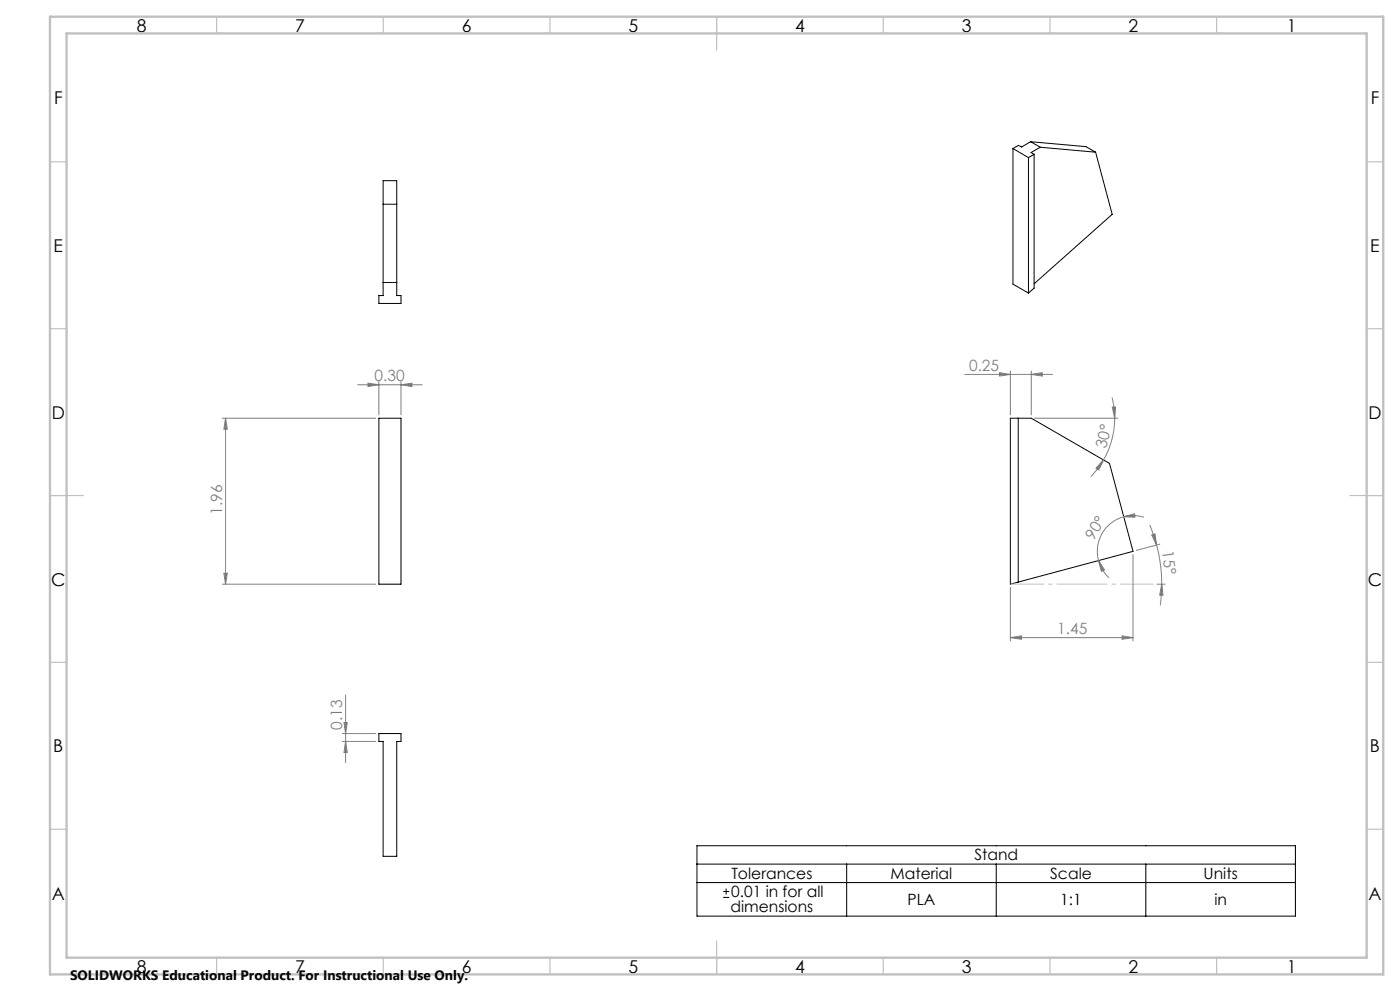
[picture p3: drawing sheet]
<svg xmlns="http://www.w3.org/2000/svg" width="420mm" height="297mm" viewBox="0 0 420 297" stroke-linecap="round" stroke-linejoin="round" font-family="sans-serif">
<g fill="none" stroke="#000" stroke-width=".3">
<path d="M114.9 54.1h4.1v34.5h1.3v2.3h-6.6v-2.3h1.2zM303.9 44.5l4.6 2.7M303.9 44.5v40.7l4.6 2.6M308.5 47.2v40.6M309.2 42.5l-2.7 1.6-1-.5-1.6 .9M309.2 42.5l2.9 1.6M309.2 42.5l16.6 1.5 2.9 1.6M310.2 46.2l-1.7 1M310.2 46.2v40.2l-1.7 1.4M312.1 44.1l-2.8 1.6 .9 .5M312.1 44.1l16.6 1.5M328.7 45.6l5 18.6-23.5 20.9"/>
<path d="M114.9 61.2h4.1M114.9 84.7h4.1M113.7 125.3h6.6v49.8h-6.6zM303.1 125.3h6.3l23.4 13.6 7.1 26.3-36.8 9.9zM305.5 125.3v49.1M113.7 219.8h6.6v2.4h-1.3v34.4h-4.1v-34.4h-1.2zM209.1 253.5h179.5v21.1h-179.5zM209.1 259h179.5M254 259v15.6M298.9 259v15.6M343.7 259v15.6M209.1 264.5h179.5"/>
<path d="M217 269h1.8M217 267.2h1.8M217.8 266.3v1.8"/>
</g>
<g fill="none" stroke="#808080" stroke-width=".3">
<path d="M107.3 115.3h19.3M110.4 114.8l3.3 .5-3.3 .5zM113.7 114.3v10M120.3 115.3l3.3-.5v1zM120.3 114.3v10M289.4 112.2h26.3M299.8 111.7l3.3 .5-3.3 .5zM303.1 111.2v13.1M309.4 112.2l3.3-.5v1zM309.4 111.2v13.1M333.6 119.1l.7 3.9 .1 2.3M66.7 125.3h46"/>
<path d="M67.7 125.3l.5 3.3h-1zM67.7 125.3v49.8M310.4 125.3h25M331 137.8l-1.4 3.1-.8-.6zM331 137.8a22 22 0 0 1-3.8 5M333.7 122.1l1-.1-.3 3.3zM334.4 125.3a24.9 24.9 0 0 1-3.4 12.5M337.1 154.9l3.3-.9 .1 1zM337.1 154.9a10.7 10.7 0 0 0-7.5 13.1M337.1 154.9l3.3-.4 2.8 .5M344.9 157.3l2.1 6M66.7 175.1h46"/>
<path d="M67.2 171.8h1l-.5 3.3zM303.1 176.1v16M329.6 168l1.8 2.8-1 .4zM329.6 168l1.1 2.6 2 2.5M339.9 166.2v25.9M345.5 160.3l1-.3 .5 3.3zM347 163.3l1.3 6.8 .2 5M347.1 175.1h2.4M347.9 163.1l-7 1.9M348.5 175.1l.4 3.3h-1zM348.5 175.1l-.4 6.3M303.1 191.1l3.3-.5v1z"/>
<path d="M303.1 191.1h36.8M336.6 190.6l3.3 .5-3.3 .5zM102.7 219.8h10M103.2 216.5h1l-.5 3.3zM103.7 208.3v20.3M102.7 222.2h10M103.7 222.2l.5 3.3h-1z"/>
</g>
<path d="M303.1 175.1h43" fill="none" stroke="#c0c0c0" stroke-width=".3" stroke-dasharray="15.2 1.3 1.3 1.3" stroke-dashoffset="5.2" stroke-linecap="butt"/>
<g fill="none" stroke="#c0c0c0" stroke-width=".35">
<path d="M65 5v5M115 5v5M165 5v5M215 5v10M265 5v5M315 5v5M365 5v5M15 48.5h5M410 48.5h5M15 98.5h5M410 98.5h5M15 148.5h10"/>
<path d="M405 148.5h10M15 198.5h5M410 198.5h5M15 248.5h5M410 248.5h5M65 287v5M115 287v5M165 287v5M215 282v10M265 287v5M315 287v5M365 287v5"/>
</g>
<path d="M15 5h400v287h-400zM20 10h390v277h-390z" fill="none" stroke="#c0c0c0" stroke-width=".7"/>
<g fill="#808080">
<path d="M120.3 115.3l3.3-.5v1zM110.4 114.8l3.3 .5-3.3 .5zM309.4 112.2l3.3-.5v1zM299.8 111.7l3.3 .5-3.3 .5z"/>
<path d="M303.1 191.1l3.3-.5v1zM336.6 190.6l3.3 .5-3.3 .5z"/>
<path d="M337.1 154.9l3.3-.9 .1 1zM329.6 168l1.8 2.8-1 .4z"/>
<path d="M331 137.8l-1.4 3.1-.8-.6zM333.7 122.1l1-.1-.3 3.3z"/>
<path d="M103.7 222.2l.5 3.3h-1zM103.2 216.5h1l-.5 3.3z"/>
<path d="M67.7 125.3l.5 3.3h-1zM67.2 171.8h1l-.5 3.3z"/>
<path d="M348.5 175.1l.4 3.3h-1zM345.5 160.3l1-.3 .5 3.3z"/>
</g>
<g font-size="5.3">
<text x="41" y="9.5">8</text>
<text x="88.5" y="9.5">7</text>
<text x="138.5" y="9.5">6</text>
<text x="188.5" y="9.5">5</text>
<text x="238.5" y="9.5">4</text>
<text x="288.5" y="9.5">3</text>
<text x="338.5" y="9.5">2</text>
<text x="386" y="9.5">1</text>
<text x="16.2" y="31.2">F</text>
<text x="411.2" y="31.2">F</text>
<text x="16.1" y="75.5">E</text>
<text x="411.1" y="75.5">E</text>
<text x="15.5" y="125.5">D</text>
<text x="410.5" y="125.5">D</text>
<text x="15.4" y="175.5">C</text>
<text x="410.4" y="175.5">C</text>
<text x="16" y="225.5">B</text>
<text x="411" y="225.5">B</text>
<text x="15.5" y="269.7">A</text>
<text x="410.5" y="269.7">A</text>
<text x="41" y="291.5">8</text>
<text x="88.5" y="291.5">7</text>
<text x="138.5" y="291.5">6</text>
<text x="188.5" y="291.5">5</text>
<text x="238.5" y="291.5">4</text>
<text x="288.5" y="291.5">3</text>
<text x="338.5" y="291.5">2</text>
<text x="386" y="291.5">1</text>
</g>
<g font-size="4.7" fill="#808080">
<text x="290.7" y="111.2">0.25</text>
<text x="112.4" y="114.3">0.30</text>
<text x="331.8" y="134.6" transform="rotate(-76 331.8 134.6)">30°</text>
<text x="66.7" y="154.4" transform="rotate(-90 66.7 154.4)">1.96</text>
<text x="328.1" y="162" transform="rotate(-58 328.1 162)">90°</text>
<text x="348.6" y="165.3" transform="rotate(82 348.6 165.3)">15°</text>
<text x="317.2" y="190.1">1.45</text>
<text x="102.7" y="218.6" transform="rotate(-90 102.7 218.6)">0.13</text>
</g>
<g font-size="4.7">
<text x="292.3" y="257.9">Stand</text>
<text x="219.4" y="263.4">Tolerances</text>
<text x="267.2" y="263.4">Material</text>
<text x="315.1" y="263.4">Scale</text>
<text x="361.1" y="263.4">Units</text>
<text x="219.4" y="268.9">0.01 in for all</text>
<text x="219.1" y="273.5">dimensions</text>
<text x="272.3" y="271.2">PLA</text>
<text x="318.1" y="271.2">1:1</text>
<text x="364.3" y="271.2">in</text>
</g>
<text font-size="4.1" x="21" y="293.7">SOLIDWORKS Educational Product. For Instructional Use Only.</text>
</svg>
